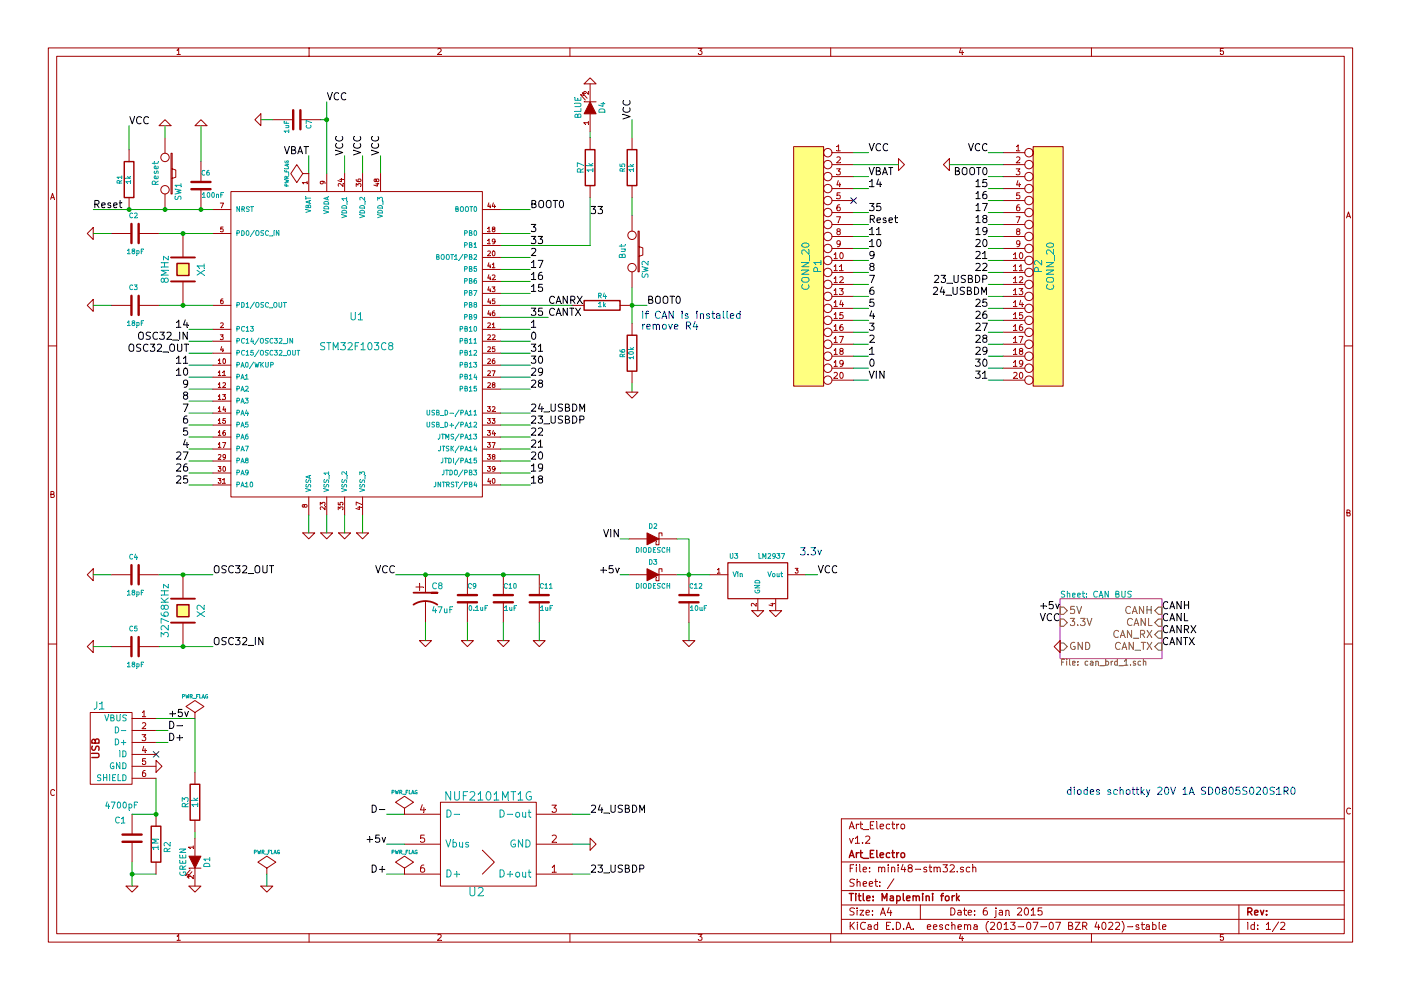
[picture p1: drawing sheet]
EESchema Schematic File Version 2
LIBS:power
LIBS:device
LIBS:conn
LIBS:linear
LIBS:regul
LIBS:art-electro-stm32
LIBS:art-electro-ic
LIBS:art-electro-power
LIBS:transistors
LIBS:art-electro-conn
LIBS:mini48-stm32-cache
EELAYER 27 0
EELAYER END
$Descr A4 11693 8268
encoding utf-8
Sheet 1 2
Title "Maplemini fork"
Date "6 jan 2015"
Rev ""
Comp "Art_Electro"
Comment1 "v1.2"
Comment2 "Art_Electro"
Comment3 ""
Comment4 ""
$EndDescr
$Comp
L GND #PWR01
U 1 1
P 2575 4450
F 0 "#PWR01" H 2575 4450 30  0001 C CNN
F 1 "GND" H 2575 4380 30  0001 C CNN
F 2 "" H 2575 4450 60  0000 C CNN
F 3 "" H 2575 4450 60  0000 C CNN
	1    2575 4450
	1    0    0    -1  
$EndComp
$Comp
L CRYSTAL X1
U 1 1
P 1525 2250
F 0 "X1" H 1525 2400 60  0000 C CNN
F 1 "8MHz" H 1525 2100 60  0000 C CNN
F 2 "HC-49V" H 1525 2250 60  0001 C CNN
F 3 "~" H 1525 2250 60  0000 C CNN
	1    1525 2250
	0    1    1    0   
$EndComp
$Comp
L C C2
U 1 1
P 1125 1950
F 0 "C2" V 1275 1925 40  0000 L CNN
F 1 "18pF" V 975 1875 40  0000 L CNN
F 2 "SM0805" H 1163 1800 30  0001 C CNN
F 3 "~" H 1125 1950 60  0000 C CNN
	1    1125 1950
	0    -1   -1   0   
$EndComp
$Comp
L GND #PWR02
U 1 1
P 775 1950
F 0 "#PWR02" H 775 1950 30  0001 C CNN
F 1 "GND" H 775 1880 30  0001 C CNN
F 2 "" H 775 1950 60  0000 C CNN
F 3 "" H 775 1950 60  0000 C CNN
	1    775  1950
	0    1    1    0   
$EndComp
Wire Wire Line
	2875 1450 2875 1300
Wire Wire Line
	3025 1450 3025 1300
Wire Wire Line
	3175 1450 3175 1300
$Comp
L C C7
U 1 1
P 2475 1000
F 0 "C7" H 2475 1100 40  0000 L CNN
F 1 "1uF" H 2481 915 40  0000 L CNN
F 2 "SM0805" H 2513 850 30  0001 C CNN
F 3 "~" H 2475 1000 60  0000 C CNN
	1    2475 1000
	0    1    1    0   
$EndComp
Wire Wire Line
	2275 1000 2175 1000
$Comp
L GND #PWR03
U 1 1
P 2175 1000
F 0 "#PWR03" H 2175 1000 30  0001 C CNN
F 1 "GND" H 2175 930 30  0001 C CNN
F 2 "" H 2175 1000 60  0000 C CNN
F 3 "" H 2175 1000 60  0000 C CNN
	1    2175 1000
	0    1    1    0   
$EndComp
$Comp
L C C3
U 1 1
P 1125 2550
F 0 "C3" V 1275 2525 40  0000 L CNN
F 1 "18pF" V 975 2475 40  0000 L CNN
F 2 "SM0805" H 1163 2400 30  0001 C CNN
F 3 "~" H 1125 2550 60  0000 C CNN
	1    1125 2550
	0    -1   -1   0   
$EndComp
$Comp
L GND #PWR04
U 1 1
P 775 2550
F 0 "#PWR04" H 775 2550 30  0001 C CNN
F 1 "GND" H 775 2480 30  0001 C CNN
F 2 "" H 775 2550 60  0000 C CNN
F 3 "" H 775 2550 60  0000 C CNN
	1    775  2550
	0    1    1    0   
$EndComp
Wire Wire Line
	925  1950 775  1950
Wire Wire Line
	925  2550 775  2550
Wire Wire Line
	1325 1950 1775 1950
Connection ~ 1525 1950
Wire Wire Line
	1325 2550 1775 2550
Connection ~ 1525 2550
$Comp
L R R1
U 1 1
P 1075 1500
F 0 "R1" V 1155 1500 40  0000 C CNN
F 1 "1k" V 1082 1501 40  0000 C CNN
F 2 "SM0805" V 1005 1500 30  0001 C CNN
F 3 "~" H 1075 1500 30  0000 C CNN
	1    1075 1500
	-1   0    0    1   
$EndComp
$Comp
L C C6
U 1 1
P 1675 1550
F 0 "C6" H 1675 1650 40  0000 L CNN
F 1 "100nF" H 1681 1465 40  0000 L CNN
F 2 "SM0805" H 1713 1400 30  0001 C CNN
F 3 "~" H 1675 1550 60  0000 C CNN
	1    1675 1550
	1    0    0    -1  
$EndComp
$Comp
L SW_PUSH SW1
U 1 1
P 1375 1450
F 0 "SW1" H 1525 1560 50  0000 C CNN
F 1 "Reset" H 1375 1370 50  0000 C CNN
F 2 "TL-1105" H 1375 1450 60  0001 C CNN
F 3 "~" H 1375 1450 60  0000 C CNN
	1    1375 1450
	0    1    1    0   
$EndComp
$Comp
L GND #PWR05
U 1 1
P 1375 1050
F 0 "#PWR05" H 1375 1050 30  0001 C CNN
F 1 "GND" H 1375 980 30  0001 C CNN
F 2 "" H 1375 1050 60  0000 C CNN
F 3 "" H 1375 1050 60  0000 C CNN
	1    1375 1050
	-1   0    0    1   
$EndComp
$Comp
L GND #PWR06
U 1 1
P 1675 1050
F 0 "#PWR06" H 1675 1050 30  0001 C CNN
F 1 "GND" H 1675 980 30  0001 C CNN
F 2 "" H 1675 1050 60  0000 C CNN
F 3 "" H 1675 1050 60  0000 C CNN
	1    1675 1050
	-1   0    0    1   
$EndComp
Wire Wire Line
	1675 1350 1675 1050
Wire Wire Line
	1375 1150 1375 1050
Wire Wire Line
	1075 1250 1075 1050
Text Label 1075 1050 0    60   ~ 0
VCC
$Comp
L GND #PWR07
U 1 1
P 2725 4450
F 0 "#PWR07" H 2725 4450 30  0001 C CNN
F 1 "GND" H 2725 4380 30  0001 C CNN
F 2 "" H 2725 4450 60  0000 C CNN
F 3 "" H 2725 4450 60  0000 C CNN
	1    2725 4450
	1    0    0    -1  
$EndComp
$Comp
L GND #PWR08
U 1 1
P 2875 4450
F 0 "#PWR08" H 2875 4450 30  0001 C CNN
F 1 "GND" H 2875 4380 30  0001 C CNN
F 2 "" H 2875 4450 60  0000 C CNN
F 3 "" H 2875 4450 60  0000 C CNN
	1    2875 4450
	1    0    0    -1  
$EndComp
$Comp
L GND #PWR09
U 1 1
P 3025 4450
F 0 "#PWR09" H 3025 4450 30  0001 C CNN
F 1 "GND" H 3025 4380 30  0001 C CNN
F 2 "" H 3025 4450 60  0000 C CNN
F 3 "" H 3025 4450 60  0000 C CNN
	1    3025 4450
	1    0    0    -1  
$EndComp
Wire Wire Line
	2575 4300 2575 4450
Wire Wire Line
	2725 4300 2725 4450
Wire Wire Line
	2875 4300 2875 4450
Wire Wire Line
	3025 4300 3025 4450
Text Label 2575 1300 2    60   ~ 0
VBAT
Text Label 2875 1300 1    60   ~ 0
VCC
Text Label 3025 1300 1    60   ~ 0
VCC
Text Label 3175 1300 1    60   ~ 0
VCC
$Comp
L CP1 C8
U 1 1
P 3550 5000
F 0 "C8" H 3600 5100 50  0000 L CNN
F 1 "47uF" H 3600 4900 50  0000 L CNN
F 2 "CP_elec_4x5.3" H 3550 5000 60  0001 C CNN
F 3 "~" H 3550 5000 60  0000 C CNN
	1    3550 5000
	1    0    0    -1  
$EndComp
$Comp
L C C9
U 1 1
P 3900 5000
F 0 "C9" H 3900 5100 40  0000 L CNN
F 1 "0.1uF" H 3906 4915 40  0000 L CNN
F 2 "SM0805" H 3938 4850 30  0001 C CNN
F 3 "~" H 3900 5000 60  0000 C CNN
	1    3900 5000
	1    0    0    -1  
$EndComp
$Comp
L C C10
U 1 1
P 4200 5000
F 0 "C10" H 4200 5100 40  0000 L CNN
F 1 "1uF" H 4206 4915 40  0000 L CNN
F 2 "SM0805" H 4238 4850 30  0001 C CNN
F 3 "~" H 4200 5000 60  0000 C CNN
	1    4200 5000
	1    0    0    -1  
$EndComp
$Comp
L C C11
U 1 1
P 4500 5000
F 0 "C11" H 4500 5100 40  0000 L CNN
F 1 "1uF" H 4506 4915 40  0000 L CNN
F 2 "SM0805" H 4538 4850 30  0001 C CNN
F 3 "~" H 4500 5000 60  0000 C CNN
	1    4500 5000
	1    0    0    -1  
$EndComp
$Comp
L GND #PWR010
U 1 1
P 3550 5350
F 0 "#PWR010" H 3550 5350 30  0001 C CNN
F 1 "GND" H 3550 5280 30  0001 C CNN
F 2 "" H 3550 5350 60  0000 C CNN
F 3 "" H 3550 5350 60  0000 C CNN
	1    3550 5350
	1    0    0    -1  
$EndComp
$Comp
L GND #PWR011
U 1 1
P 3900 5350
F 0 "#PWR011" H 3900 5350 30  0001 C CNN
F 1 "GND" H 3900 5280 30  0001 C CNN
F 2 "" H 3900 5350 60  0000 C CNN
F 3 "" H 3900 5350 60  0000 C CNN
	1    3900 5350
	1    0    0    -1  
$EndComp
$Comp
L GND #PWR012
U 1 1
P 4200 5350
F 0 "#PWR012" H 4200 5350 30  0001 C CNN
F 1 "GND" H 4200 5280 30  0001 C CNN
F 2 "" H 4200 5350 60  0000 C CNN
F 3 "" H 4200 5350 60  0000 C CNN
	1    4200 5350
	1    0    0    -1  
$EndComp
$Comp
L GND #PWR013
U 1 1
P 4500 5350
F 0 "#PWR013" H 4500 5350 30  0001 C CNN
F 1 "GND" H 4500 5280 30  0001 C CNN
F 2 "" H 4500 5350 60  0000 C CNN
F 3 "" H 4500 5350 60  0000 C CNN
	1    4500 5350
	1    0    0    -1  
$EndComp
Wire Wire Line
	4500 5200 4500 5350
Wire Wire Line
	4200 5200 4200 5350
Wire Wire Line
	3900 5200 3900 5350
Wire Wire Line
	3550 5200 3550 5350
Text Label 3300 4800 2    60   ~ 0
VCC
Connection ~ 4200 4800
Connection ~ 3550 4800
Connection ~ 3900 4800
Text Label 4425 3450 0    60   ~ 0
24_USBDM
Text Label 775  1750 0    60   ~ 0
Reset
Wire Wire Line
	775  1750 1775 1750
Connection ~ 1075 1750
Connection ~ 1375 1750
Connection ~ 1675 1750
Text Label 1575 2750 2    60   ~ 0
14
Wire Wire Line
	1775 2750 1575 2750
Text Label 1575 3050 2    60   ~ 0
11
Text Label 1575 3150 2    60   ~ 0
10
Text Label 1575 3250 2    60   ~ 0
9
Text Label 1575 3350 2    60   ~ 0
8
Text Label 1575 3450 2    60   ~ 0
7
Text Label 1575 3550 2    60   ~ 0
6
Text Label 1575 3650 2    60   ~ 0
5
Text Label 1575 3750 2    60   ~ 0
4
Text Label 1575 3850 2    60   ~ 0
27
Text Label 1575 3950 2    60   ~ 0
26
Text Label 1575 4050 2    60   ~ 0
25
Wire Wire Line
	1775 2850 1575 2850
Wire Wire Line
	1775 2950 1575 2950
Wire Wire Line
	1775 3050 1575 3050
Wire Wire Line
	1775 3150 1575 3150
Wire Wire Line
	1775 3250 1575 3250
Wire Wire Line
	1775 3350 1575 3350
Wire Wire Line
	1775 3450 1575 3450
Wire Wire Line
	1775 3550 1575 3550
Wire Wire Line
	1775 3650 1575 3650
Wire Wire Line
	1775 3750 1575 3750
Wire Wire Line
	1775 3850 1575 3850
Wire Wire Line
	1775 3950 1575 3950
Wire Wire Line
	1775 4050 1575 4050
Text Label 4425 1750 0    60   ~ 0
BOOT0
Text Label 4425 2750 0    60   ~ 0
1
Text Label 4425 1950 0    60   ~ 0
3
Text Label 4425 2050 0    60   ~ 0
33
Text Label 4425 2150 0    60   ~ 0
2
Text Label 4425 2250 0    60   ~ 0
17
Text Label 4425 2350 0    60   ~ 0
16
Text Label 4425 2450 0    60   ~ 0
15
Text Label 4425 2650 0    60   ~ 0
35
Text Label 4425 2850 0    60   ~ 0
0
Text Label 4425 2950 0    60   ~ 0
31
Text Label 4425 3050 0    60   ~ 0
30
Text Label 4425 3150 0    60   ~ 0
29
Text Label 4425 3250 0    60   ~ 0
28
Text Label 4425 3550 0    60   ~ 0
23_USBDP
Text Label 4425 3650 0    60   ~ 0
22
Text Label 4425 3750 0    60   ~ 0
21
Text Label 4425 3850 0    60   ~ 0
20
Text Label 4425 3950 0    60   ~ 0
19
Text Label 4425 4050 0    60   ~ 0
18
Wire Wire Line
	4175 1750 4425 1750
Wire Wire Line
	4175 2750 4425 2750
Wire Wire Line
	4175 1950 4425 1950
Wire Wire Line
	4925 2050 4175 2050
Wire Wire Line
	4175 2150 4425 2150
Wire Wire Line
	4175 2250 4425 2250
Wire Wire Line
	4175 2350 4425 2350
Wire Wire Line
	4175 2450 4425 2450
Wire Wire Line
	4175 2850 4425 2850
Wire Wire Line
	4175 2950 4425 2950
Wire Wire Line
	4175 3050 4425 3050
Wire Wire Line
	4175 3150 4425 3150
Wire Wire Line
	4175 3250 4425 3250
Wire Wire Line
	4175 3450 4425 3450
Wire Wire Line
	4175 3550 4425 3550
Wire Wire Line
	4175 3650 4425 3650
Wire Wire Line
	4175 3750 4425 3750
Wire Wire Line
	4175 3950 4425 3950
Wire Wire Line
	4175 4050 4425 4050
Wire Wire Line
	4175 3850 4425 3850
Wire Wire Line
	3300 4800 4500 4800
$Comp
L STM32F103C8 U1
U 1 1
P 2975 2900
F 0 "U1" H 2975 3150 60  0000 C CNN
F 1 "STM32F103C8" H 2975 2900 60  0000 C CNN
F 2 "lqfp48" H 2975 2750 40  0001 C CIN
F 3 "~" H 2975 2350 60  0000 C CNN
	1    2975 2900
	1    0    0    -1  
$EndComp
Wire Wire Line
	2675 1000 2725 1000
Connection ~ 2725 1000
$Comp
L CRYSTAL X2
U 1 1
P 1525 5100
F 0 "X2" H 1525 5250 60  0000 C CNN
F 1 "32768KHz" H 1525 4950 60  0000 C CNN
F 2 "MC-306" H 1525 5100 60  0001 C CNN
F 3 "~" H 1525 5100 60  0000 C CNN
	1    1525 5100
	0    1    1    0   
$EndComp
$Comp
L C C4
U 1 1
P 1125 4800
F 0 "C4" V 1275 4775 40  0000 L CNN
F 1 "18pF" V 975 4725 40  0000 L CNN
F 2 "SM0805" H 1163 4650 30  0001 C CNN
F 3 "~" H 1125 4800 60  0000 C CNN
	1    1125 4800
	0    -1   -1   0   
$EndComp
$Comp
L GND #PWR014
U 1 1
P 775 4800
F 0 "#PWR014" H 775 4800 30  0001 C CNN
F 1 "GND" H 775 4730 30  0001 C CNN
F 2 "" H 775 4800 60  0000 C CNN
F 3 "" H 775 4800 60  0000 C CNN
	1    775  4800
	0    1    1    0   
$EndComp
$Comp
L C C5
U 1 1
P 1125 5400
F 0 "C5" V 1275 5375 40  0000 L CNN
F 1 "18pF" V 975 5325 40  0000 L CNN
F 2 "SM0805" H 1163 5250 30  0001 C CNN
F 3 "~" H 1125 5400 60  0000 C CNN
	1    1125 5400
	0    -1   -1   0   
$EndComp
$Comp
L GND #PWR015
U 1 1
P 775 5400
F 0 "#PWR015" H 775 5400 30  0001 C CNN
F 1 "GND" H 775 5330 30  0001 C CNN
F 2 "" H 775 5400 60  0000 C CNN
F 3 "" H 775 5400 60  0000 C CNN
	1    775  5400
	0    1    1    0   
$EndComp
Wire Wire Line
	925  4800 775  4800
Wire Wire Line
	925  5400 775  5400
Wire Wire Line
	1325 4800 1775 4800
Connection ~ 1525 4800
Wire Wire Line
	1325 5400 1775 5400
Connection ~ 1525 5400
Text Label 1775 4800 0    60   ~ 0
OSC32_OUT
Text Label 1775 5400 0    60   ~ 0
OSC32_IN
Text Label 1575 2850 2    60   ~ 0
OSC32_IN
Text Label 1575 2950 2    60   ~ 0
OSC32_OUT
Wire Wire Line
	2575 1450 2575 1300
$Comp
L R R4
U 1 1
P 5025 2550
F 0 "R4" V 5105 2550 40  0000 C CNN
F 1 "1k" V 5032 2551 40  0000 C CNN
F 2 "SM0805" V 4955 2550 30  0001 C CNN
F 3 "~" H 5025 2550 30  0000 C CNN
	1    5025 2550
	0    -1   -1   0   
$EndComp
Wire Wire Line
	4775 2550 4175 2550
$Comp
L SW_PUSH SW2
U 1 1
P 5275 2100
F 0 "SW2" H 5425 2210 50  0000 C CNN
F 1 "But" H 5275 2020 50  0000 C CNN
F 2 "TL-1105" H 5275 2100 60  0001 C CNN
F 3 "~" H 5275 2100 60  0000 C CNN
	1    5275 2100
	0    1    1    0   
$EndComp
$Comp
L R R5
U 1 1
P 5275 1400
F 0 "R5" V 5355 1400 40  0000 C CNN
F 1 "1k" V 5282 1401 40  0000 C CNN
F 2 "SM0805" V 5205 1400 30  0001 C CNN
F 3 "~" H 5275 1400 30  0000 C CNN
	1    5275 1400
	-1   0    0    1   
$EndComp
$Comp
L R R6
U 1 1
P 5275 2950
F 0 "R6" V 5355 2950 40  0000 C CNN
F 1 "10k" V 5282 2951 40  0000 C CNN
F 2 "SM0805" V 5205 2950 30  0001 C CNN
F 3 "~" H 5275 2950 30  0000 C CNN
	1    5275 2950
	-1   0    0    1   
$EndComp
Wire Wire Line
	5275 2400 5275 2700
Connection ~ 5275 2550
Wire Wire Line
	5275 1800 5275 1650
Wire Wire Line
	5275 1150 5275 1000
Wire Wire Line
	5275 3200 5275 3275
$Comp
L GND #PWR016
U 1 1
P 5275 3275
F 0 "#PWR016" H 5275 3275 30  0001 C CNN
F 1 "GND" H 5275 3205 30  0001 C CNN
F 2 "" H 5275 3275 60  0000 C CNN
F 3 "" H 5275 3275 60  0000 C CNN
	1    5275 3275
	1    0    0    -1  
$EndComp
Text Label 5275 1000 1    60   ~ 0
VCC
Wire Wire Line
	5275 2550 5400 2550
Text Label 5400 2550 0    60   ~ 0
BOOT0
$Comp
L GND #PWR017
U 1 1
P 1625 7400
F 0 "#PWR017" H 1625 7400 30  0001 C CNN
F 1 "GND" H 1625 7330 30  0001 C CNN
F 2 "" H 1625 7400 60  0001 C CNN
F 3 "" H 1625 7400 60  0001 C CNN
	1    1625 7400
	1    0    0    -1  
$EndComp
$Comp
L R R3
U 1 1
P 1625 6700
F 0 "R3" V 1705 6700 50  0000 C CNN
F 1 "1k" V 1625 6700 50  0000 C CNN
F 2 "SM0805" H 1625 6700 60  0001 C CNN
F 3 "" H 1625 6700 60  0001 C CNN
	1    1625 6700
	-1   0    0    -1  
$EndComp
$Comp
L C C1
U 1 1
P 1100 7000
F 0 "C1" H 1150 6850 50  0000 L CNN
F 1 "4700pF" H 1050 6725 50  0000 L CNN
F 2 "SM0805" H 1100 7000 60  0001 C CNN
F 3 "" H 1100 7000 60  0001 C CNN
	1    1100 7000
	-1   0    0    1   
$EndComp
$Comp
L R R2
U 1 1
P 1300 7050
F 0 "R2" V 1400 7025 50  0000 C CNN
F 1 "1M" V 1300 7050 50  0000 C CNN
F 2 "SM0805" H 1300 7050 60  0001 C CNN
F 3 "" H 1300 7050 60  0001 C CNN
	1    1300 7050
	1    0    0    -1  
$EndComp
$Comp
L GND #PWR018
U 1 1
P 1300 6400
F 0 "#PWR018" H 1300 6400 30  0001 C CNN
F 1 "GND" H 1300 6330 30  0001 C CNN
F 2 "" H 1300 6400 60  0001 C CNN
F 3 "" H 1300 6400 60  0001 C CNN
	1    1300 6400
	0    -1   -1   0   
$EndComp
$Comp
L GND #PWR019
U 1 1
P 1100 7400
F 0 "#PWR019" H 1100 7400 30  0001 C CNN
F 1 "GND" H 1100 7330 30  0001 C CNN
F 2 "" H 1100 7400 60  0001 C CNN
F 3 "" H 1100 7400 60  0001 C CNN
	1    1100 7400
	1    0    0    -1  
$EndComp
NoConn ~ 1300 6300
Connection ~ 1100 7300
Wire Wire Line
	1100 6800 1300 6800
Wire Wire Line
	1300 7300 1100 7300
Wire Wire Line
	1625 7000 1625 6950
Wire Wire Line
	1100 7200 1100 7400
Wire Wire Line
	1300 6800 1300 6500
Connection ~ 1300 6800
Wire Wire Line
	1300 6000 1625 6000
Wire Wire Line
	1625 6000 1625 6450
$Comp
L LED_0805 D1
U 1 1
P 1625 7200
F 0 "D1" H 1625 7300 50  0000 C CNN
F 1 "GREEN" H 1625 7100 50  0000 C CNN
F 2 "LED-0805_A" H 1625 7200 60  0001 C CNN
F 3 "" H 1625 7200 60  0000 C CNN
	1    1625 7200
	0    1    1    0   
$EndComp
Text Label 1400 6000 0    60   ~ 0
+5v
$Comp
L MINI-USB J1
U 1 1
P 1100 6250
F 0 "J1" H 825 6600 60  0000 C CNN
F 1 "MINI-USB" H 1100 6700 60  0001 C CNN
F 2 "MINI-USB-5P-3400020P1" H 1100 6250 60  0001 C CNN
F 3 "~" H 1100 6250 60  0000 C CNN
	1    1100 6250
	1    0    0    -1  
$EndComp
Text Label 4925 6800 0    60   ~ 0
24_USBDM
Text Label 4925 7300 0    60   ~ 0
23_USBDP
$Comp
L GND #PWR020
U 1 1
P 4925 700
F 0 "#PWR020" H 4925 700 30  0001 C CNN
F 1 "GND" H 4925 630 30  0001 C CNN
F 2 "" H 4925 700 60  0001 C CNN
F 3 "" H 4925 700 60  0001 C CNN
	1    4925 700 
	1    0    0    1   
$EndComp
$Comp
L R R7
U 1 1
P 4925 1400
F 0 "R7" V 5005 1400 50  0000 C CNN
F 1 "1k" V 4925 1400 50  0000 C CNN
F 2 "SM0805" H 4925 1400 60  0001 C CNN
F 3 "" H 4925 1400 60  0001 C CNN
	1    4925 1400
	-1   0    0    1   
$EndComp
Wire Wire Line
	4925 1100 4925 1150
$Comp
L LED_0805 D4
U 1 1
P 4925 900
F 0 "D4" H 4925 1000 50  0000 C CNN
F 1 "BLUE" H 4925 800 50  0000 C CNN
F 2 "LED-0805_A" H 4925 900 60  0001 C CNN
F 3 "" H 4925 900 60  0000 C CNN
	1    4925 900 
	0    1    -1   0   
$EndComp
Wire Wire Line
	4925 1650 4925 2050
Text Label 4925 1800 0    60   ~ 0
33
$Comp
L PWR_FLAG #FLG021
U 1 1
P 1625 6000
F 0 "#FLG021" H 1625 6095 30  0001 C CNN
F 1 "PWR_FLAG" H 1625 6180 30  0000 C CNN
F 2 "" H 1625 6000 60  0000 C CNN
F 3 "" H 1625 6000 60  0000 C CNN
	1    1625 6000
	1    0    0    -1  
$EndComp
$Comp
L PWR_FLAG #FLG022
U 1 1
P 2225 7300
F 0 "#FLG022" H 2225 7395 30  0001 C CNN
F 1 "PWR_FLAG" H 2225 7480 30  0000 C CNN
F 2 "" H 2225 7300 60  0000 C CNN
F 3 "" H 2225 7300 60  0000 C CNN
	1    2225 7300
	1    0    0    -1  
$EndComp
$Comp
L GND #PWR023
U 1 1
P 2225 7400
F 0 "#PWR023" H 2225 7400 30  0001 C CNN
F 1 "GND" H 2225 7330 30  0001 C CNN
F 2 "" H 2225 7400 60  0001 C CNN
F 3 "" H 2225 7400 60  0001 C CNN
	1    2225 7400
	1    0    0    -1  
$EndComp
$Comp
L LM2937 U3
U 1 1
P 6325 4850
F 0 "U3" H 6125 5050 40  0000 C CNN
F 1 "LM2937" H 6325 5050 40  0000 L CNN
F 2 "SOT223" H 6325 4950 30  0001 C CIN
F 3 "" H 6325 4850 60  0000 C CNN
	1    6325 4850
	1    0    0    -1  
$EndComp
$Comp
L GND #PWR024
U 1 1
P 6325 5100
F 0 "#PWR024" H 6325 5100 30  0001 C CNN
F 1 "GND" H 6325 5030 30  0001 C CNN
F 2 "" H 6325 5100 60  0001 C CNN
F 3 "" H 6325 5100 60  0001 C CNN
	1    6325 5100
	1    0    0    -1  
$EndComp
$Comp
L GND #PWR025
U 1 1
P 6475 5100
F 0 "#PWR025" H 6475 5100 30  0001 C CNN
F 1 "GND" H 6475 5030 30  0001 C CNN
F 2 "" H 6475 5100 60  0001 C CNN
F 3 "" H 6475 5100 60  0001 C CNN
	1    6475 5100
	1    0    0    -1  
$EndComp
Text Label 6825 4800 0    60   ~ 0
VCC
$Comp
L DIODESCH D2
U 1 1
P 5450 4500
F 0 "D2" H 5450 4600 40  0000 C CNN
F 1 "DIODESCH" H 5450 4400 40  0000 C CNN
F 2 "SM0805-diode" H 5450 4500 60  0001 C CNN
F 3 "" H 5450 4500 60  0000 C CNN
	1    5450 4500
	1    0    0    -1  
$EndComp
$Comp
L GND #PWR026
U 1 1
P 4925 7050
F 0 "#PWR026" H 4925 7050 30  0001 C CNN
F 1 "GND" H 4925 6980 30  0001 C CNN
F 2 "" H 4925 7050 60  0001 C CNN
F 3 "" H 4925 7050 60  0001 C CNN
	1    4925 7050
	0    -1   -1   0   
$EndComp
Wire Wire Line
	2225 7300 2225 7400
Wire Wire Line
	6725 4800 6825 4800
Wire Wire Line
	4775 7050 4925 7050
Wire Wire Line
	4775 7300 4925 7300
$Comp
L DIODESCH D3
U 1 1
P 5450 4800
F 0 "D3" H 5450 4900 40  0000 C CNN
F 1 "DIODESCH" H 5450 4700 40  0000 C CNN
F 2 "SM0805-diode" H 5450 4800 60  0001 C CNN
F 3 "" H 5450 4800 60  0000 C CNN
	1    5450 4800
	1    0    0    -1  
$EndComp
Text Notes 6675 4650 0    60   ~ 0
3.3v
Text Label 3225 7300 2    60   ~ 0
D+
Text Label 3225 6800 2    60   ~ 0
D-
Text Notes 8900 6650 0    60   ~ 0
diodes schottky 20V 1A SD0805S020S1R0
Text Label 1400 6100 0    60   ~ 0
D-
Text Label 1400 6200 0    60   ~ 0
D+
Wire Wire Line
	1300 6100 1400 6100
Wire Wire Line
	1300 6200 1400 6200
$Comp
L C C12
U 1 1
P 5750 5000
F 0 "C12" H 5750 5100 40  0000 L CNN
F 1 "10uF" H 5756 4915 40  0000 L CNN
F 2 "SM0805" H 5788 4850 30  0001 C CNN
F 3 "~" H 5750 5000 60  0000 C CNN
	1    5750 5000
	1    0    0    -1  
$EndComp
$Comp
L GND #PWR027
U 1 1
P 5750 5350
F 0 "#PWR027" H 5750 5350 30  0001 C CNN
F 1 "GND" H 5750 5280 30  0001 C CNN
F 2 "" H 5750 5350 60  0000 C CNN
F 3 "" H 5750 5350 60  0000 C CNN
	1    5750 5350
	1    0    0    -1  
$EndComp
Wire Wire Line
	5750 5200 5750 5350
Text Label 5175 4800 2    60   ~ 0
+5v
Text Label 5175 4500 2    60   ~ 0
VIN
Wire Wire Line
	5175 4500 5250 4500
Wire Wire Line
	5175 4800 5250 4800
Wire Wire Line
	5650 4500 5750 4500
Wire Wire Line
	5750 4500 5750 4800
Wire Wire Line
	5650 4800 5925 4800
Connection ~ 5750 4800
Wire Wire Line
	3225 6800 3375 6800
$Comp
L CONN_20 P1
U 1 1
P 6775 2225
F 0 "P1" V 6725 2225 60  0000 C CNN
F 1 "CONN_20" V 6825 2225 60  0000 C CNN
F 2 "PIN_ARRAY_20X1" H 6775 2225 60  0001 C CNN
F 3 "" H 6775 2225 60  0000 C CNN
	1    6775 2225
	-1   0    0    -1  
$EndComp
$Comp
L CONN_20 P2
U 1 1
P 8725 2225
F 0 "P2" V 8675 2225 60  0000 C CNN
F 1 "CONN_20" V 8775 2225 60  0000 C CNN
F 2 "PIN_ARRAY_20X1" H 8725 2225 60  0001 C CNN
F 3 "" H 8725 2225 60  0000 C CNN
	1    8725 2225
	1    0    0    -1  
$EndComp
Text Label 8250 1275 2    60   ~ 0
VCC
$Comp
L GND #PWR028
U 1 1
P 7925 1375
F 0 "#PWR028" H 7925 1375 30  0001 C CNN
F 1 "GND" H 7925 1305 30  0001 C CNN
F 2 "" H 7925 1375 60  0001 C CNN
F 3 "" H 7925 1375 60  0001 C CNN
	1    7925 1375
	0    1    1    0   
$EndComp
Wire Wire Line
	8375 1275 8250 1275
Text Label 7250 1275 0    60   ~ 0
VCC
Text Label 2725 850  0    60   ~ 0
VCC
Wire Wire Line
	2725 850  2725 1450
Wire Wire Line
	7250 1275 7125 1275
$Comp
L GND #PWR029
U 1 1
P 7500 1375
F 0 "#PWR029" H 7500 1375 30  0001 C CNN
F 1 "GND" H 7500 1305 30  0001 C CNN
F 2 "" H 7500 1375 60  0001 C CNN
F 3 "" H 7500 1375 60  0001 C CNN
	1    7500 1375
	0    -1   -1   0   
$EndComp
Text Label 7250 1475 0    60   ~ 0
VBAT
Wire Wire Line
	7125 1475 7250 1475
Wire Wire Line
	7125 1375 7500 1375
Text Label 7250 1575 0    60   ~ 0
14
Wire Wire Line
	7250 1575 7125 1575
Text Label 8250 1475 2    60   ~ 0
BOOT0
Wire Wire Line
	8375 1475 8250 1475
Wire Wire Line
	8375 1375 7925 1375
Text Label 8250 1575 2    60   ~ 0
15
Text Label 8250 1675 2    60   ~ 0
16
Text Label 8250 1775 2    60   ~ 0
17
Text Label 8250 1875 2    60   ~ 0
18
Text Label 8250 1975 2    60   ~ 0
19
Text Label 8250 2075 2    60   ~ 0
20
Text Label 8250 2175 2    60   ~ 0
21
Text Label 8250 2275 2    60   ~ 0
22
Text Label 8250 2575 2    60   ~ 0
25
Text Label 8250 2675 2    60   ~ 0
26
Text Label 8250 2775 2    60   ~ 0
27
Text Label 8250 2875 2    60   ~ 0
28
Text Label 8250 2975 2    60   ~ 0
29
Text Label 8250 3075 2    60   ~ 0
30
Text Label 8250 3175 2    60   ~ 0
31
Text Label 8250 2375 2    60   ~ 0
23_USBDP
Text Label 8250 2475 2    60   ~ 0
24_USBDM
Wire Wire Line
	8375 1575 8250 1575
Wire Wire Line
	8375 1675 8250 1675
Wire Wire Line
	8375 1775 8250 1775
Wire Wire Line
	8375 1875 8250 1875
Wire Wire Line
	8375 1975 8250 1975
Wire Wire Line
	8375 2075 8250 2075
Wire Wire Line
	8375 2175 8250 2175
Wire Wire Line
	8375 2275 8250 2275
Wire Wire Line
	8375 2375 8250 2375
Wire Wire Line
	8375 2475 8250 2475
Wire Wire Line
	8375 2575 8250 2575
Wire Wire Line
	8375 2675 8250 2675
Wire Wire Line
	8375 2775 8250 2775
Wire Wire Line
	8375 2875 8250 2875
Wire Wire Line
	8375 2975 8250 2975
Wire Wire Line
	8375 3075 8250 3075
Wire Wire Line
	8375 3175 8250 3175
NoConn ~ 7125 1675
Text Label 7250 1875 0    60   ~ 0
Reset
Text Label 7250 1975 0    60   ~ 0
11
Text Label 7250 2075 0    60   ~ 0
10
Text Label 7250 2175 0    60   ~ 0
9
Text Label 7250 2275 0    60   ~ 0
8
Text Label 7250 2375 0    60   ~ 0
7
Text Label 7250 2475 0    60   ~ 0
6
Text Label 7250 2575 0    60   ~ 0
5
Text Label 7250 2675 0    60   ~ 0
4
Text Label 7250 2775 0    60   ~ 0
3
Text Label 7250 2875 0    60   ~ 0
2
Text Label 7250 2975 0    60   ~ 0
1
Text Label 7250 3075 0    60   ~ 0
0
Text Label 7250 3175 0    60   ~ 0
VIN
Wire Wire Line
	7250 1875 7125 1875
Wire Wire Line
	7250 1975 7125 1975
Wire Wire Line
	7250 2075 7125 2075
Wire Wire Line
	7250 2175 7125 2175
Wire Wire Line
	7250 2275 7125 2275
Wire Wire Line
	7250 2375 7125 2375
Wire Wire Line
	7250 2475 7125 2475
Wire Wire Line
	7250 2575 7125 2575
Wire Wire Line
	7250 2675 7125 2675
Wire Wire Line
	7250 2775 7125 2775
Wire Wire Line
	7250 2875 7125 2875
Wire Wire Line
	7250 2975 7125 2975
Wire Wire Line
	7250 3075 7125 3075
Wire Wire Line
	7250 3175 7125 3175
Text Label 7250 1775 0    60   ~ 0
35
Wire Wire Line
	7125 1775 7250 1775
Text Label 3225 7050 2    60   ~ 0
+5v
$Comp
L NUF2101MT1G U2
U 1 1
P 4075 7050
F 0 "U2" H 4175 7450 70  0000 C CNN
F 1 "NUF2101MT1G" H 4075 6650 70  0000 C CNN
F 2 "SOT-457" H 4075 7050 60  0001 C CNN
F 3 "~" H 4075 7050 60  0000 C CNN
	1    4075 7050
	-1   0    0    1   
$EndComp
Wire Wire Line
	3375 7050 3225 7050
Wire Wire Line
	3375 7300 3225 7300
Wire Wire Line
	4775 6800 4925 6800
$Sheet
S 8850 5000 850  500 
U 54AA767A
F0 "CAN BUS" 50
F1 "can_brd_1.sch" 50
F2 "CANH" I R 9700 5100 60 
F3 "CANL" I R 9700 5200 60 
F4 "3.3V" I L 8850 5200 60 
F5 "GND" I L 8850 5400 60 
F6 "CAN_RX" I R 9700 5300 60 
F7 "CAN_TX" I R 9700 5400 60 
F8 "5V" I L 8850 5100 60 
$EndSheet
Text Label 8850 5100 2    60   ~ 0
+5v
Text Label 8850 5200 2    60   ~ 0
VCC
$Comp
L GND #PWR030
U 1 1
P 8850 5400
F 0 "#PWR030" H 8850 5400 30  0001 C CNN
F 1 "GND" H 8850 5330 30  0001 C CNN
F 2 "" H 8850 5400 60  0001 C CNN
F 3 "" H 8850 5400 60  0001 C CNN
	1    8850 5400
	0    1    1    0   
$EndComp
Text Label 9700 5200 0    60   ~ 0
CANL
Text Label 9700 5100 0    60   ~ 0
CANH
Text Label 9700 5300 0    60   ~ 0
CANRX
Text Label 9700 5400 0    60   ~ 0
CANTX
Text Label 4575 2550 0    60   ~ 0
CANRX
Text Label 4575 2650 0    60   ~ 0
CANTX
Wire Wire Line
	4575 2650 4175 2650
Text Notes 5350 2675 0    60   ~ 0
If CAN is installed\nremove R4
$Comp
L PWR_FLAG #FLG031
U 1 1
P 2575 1450
F 0 "#FLG031" H 2575 1545 30  0001 C CNN
F 1 "PWR_FLAG" H 2575 1630 30  0000 C CNN
F 2 "" H 2575 1450 60  0000 C CNN
F 3 "" H 2575 1450 60  0000 C CNN
	1    2575 1450
	0    -1   -1   0   
$EndComp
$Comp
L PWR_FLAG #FLG032
U 1 1
P 3375 6800
F 0 "#FLG032" H 3375 6895 30  0001 C CNN
F 1 "PWR_FLAG" H 3375 6980 30  0000 C CNN
F 2 "" H 3375 6800 60  0000 C CNN
F 3 "" H 3375 6800 60  0000 C CNN
	1    3375 6800
	1    0    0    -1  
$EndComp
$Comp
L PWR_FLAG #FLG033
U 1 1
P 3375 7300
F 0 "#FLG033" H 3375 7395 30  0001 C CNN
F 1 "PWR_FLAG" H 3375 7480 30  0000 C CNN
F 2 "" H 3375 7300 60  0000 C CNN
F 3 "" H 3375 7300 60  0000 C CNN
	1    3375 7300
	1    0    0    -1  
$EndComp
$EndSCHEMATC
